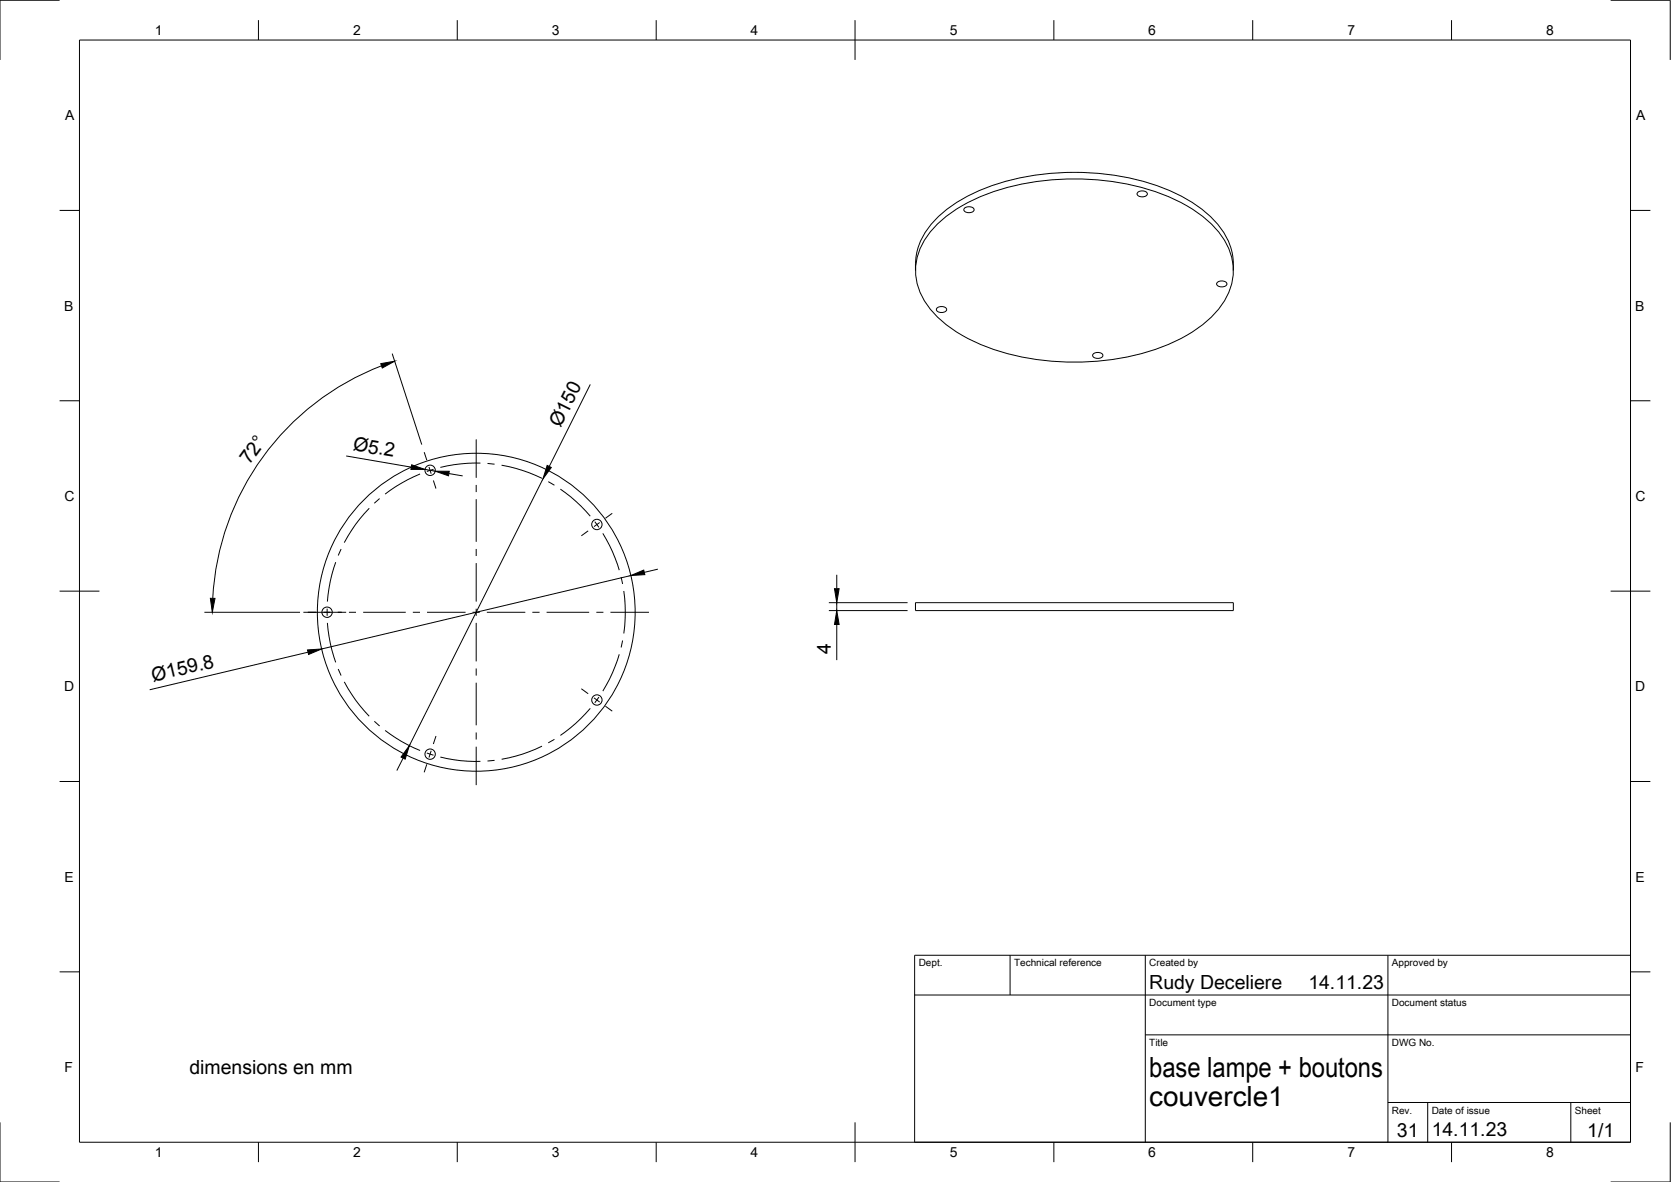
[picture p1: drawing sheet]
<svg xmlns="http://www.w3.org/2000/svg" width="420mm" height="297mm" viewBox="0 0 420 297" stroke-linecap="round" stroke-linejoin="round" font-family="sans-serif">
<!-- layer: Visible -->
<g fill="none" stroke="#000" stroke-width=".25">
<path d="M234.9 57.1a40.5 40.5 0 0 1 20.2-10.4 65.3 65.3 0 0 1 39.2 2.9 29.6 29.6 0 0 1 13.4 10.5 14.3 14.3 0 0 1-1.1 17.3 34.3 34.3 0 0 1-16.7 10.6 65.3 65.3 0 0 1-43.9-1.7 29.6 29.6 0 0 1-13.4-10.4 14.3 14.3 0 0 1 1.1-17.3zM242.4 52.4a1.6 1.6 0 0 1 2.5 .3 1.5 1.5 0 0 1-2.6 0zM286 48.4a1.6 1.6 0 0 1 2.5 .3 1.5 1.5 0 0 1-2.6 0zM230.2 68a16.5 16.5 0 0 1 5.9-13.7 44.1 44.1 0 0 1 23-10.1 63.9 63.9 0 0 1 36.3 4.3 27.6 27.6 0 0 1 13.2 11.5 15.1 15.1 0 0 1 1.5 8M235.5 77.5a1.6 1.6 0 0 1 2.5 .3 1.5 1.5 0 0 1-2.6 0zM306 71.1a1.6 1.6 0 0 1 2.5 .2 1.5 1.5 0 0 1-2.6 0zM274.8 89a1.6 1.6 0 0 1 2.5 .3 1.5 1.5 0 0 1-2.6 0zM230.2 151.5h79.9v1.9h-79.9z"/>
<circle cx="108.2" cy="118.2" r="1.3"/>
<circle cx="150.1" cy="131.8" r="1.3"/>
<circle cx="82.2" cy="153.9" r="1.3"/>
<circle cx="119.7" cy="153.9" r="40"/>
<circle cx="150.1" cy="175.9" r="1.3"/>
<circle cx="108.2" cy="189.5" r="1.3"/>
</g>
<!-- layer: Border -->
<g fill="none" stroke="#000" stroke-width=".25">
<path d="M15 .1h-15v15M20 10.1h390v276.9h-390zM65 5.1v5M115 5.1v5M165 5.1v5M215 5.1v10M265 5.1v5M315 5.1v5M365 5.1v5M405 .1h15v15M15 52.9h5M410 52.9h5"/>
<path d="M15 100.7h5M410 100.7h5M15 148.6h10M405 148.6h10M15 196.4h5M410 196.4h5M15 244.2h5M410 244.2h5M0 282.1v14.9h15M65 287v5M115 287v5M165 287v5"/>
<path d="M215 282.1v9.9M265 287v5M315 287v5M365 287v5M420 282.1v14.9h-15"/>
</g>
<!-- layer: TitleBlock -->
<path d="M230 240.1h180v46.9h-180zM230 250h180M254 240.1v9.9M288 240.1v46.9M349 240.1v46.9M288 260.1h122M349 277.1h61M359 277.1v9.9M395 277.1v9.9" fill="none" stroke="#000" stroke-width=".25"/>
<!-- layer: Dimensions -->
<g fill="none" stroke="#000" stroke-width=".25">
<path d="M95.9 91.9a66.3 66.3 0 0 0-42.4 58.5M98.6 88.9l7.4 22.8M148.4 96.6l-10.3 20.6M87 114.6l16.4 2.8M106.9 118l2.5 .4M112.9 119l3.4 .6M136.5 120.3l-33.6 67.1M51.4 153.9h24M158.6 144.6l-77.7 18.5M165.4 143l-3.4 .8M208.4 151.5h19.8M208.4 153.4h19.8"/>
<path d="M210.4 144.4v3.5M210.4 151.5v1.9M210.4 156.9v9M77.4 163.9l-39.8 9.4M101.4 190.5l-1.6 3.1"/>
</g>
<path d="M95.7 91.4l3.5-.6-3.1 1.7zM103.5 116.8l3.4 1.2h-3.6zM109.4 118.4h3.6l-.2 1.2zM137.6 117l1 .5-2.1 2.8zM52.9 150.4h1.2l-.7 3.5zM158.6 144.6l3.3-1.3 .2 1.1zM209.8 147.9h1.2l-.6 3.6zM210.4 153.4l.6 3.5h-1.2zM77.3 163.3l3.6-.2-3.3 1.4zM102.9 187.4l-1 3.4-1.1-.5z" fill="#000" stroke="#000" stroke-width=".25"/>
<!-- layer: Center Lines -->
<g fill="none" stroke="#000" stroke-width=".25">
<path d="M105.6 119.1l-4.7 2.3-4.1 2.8M106.7 113.6l.6 2M107.9 117.4l.5 1.6M109 117.9l-1.7 .6M119.7 110.4v9.7M120.8 116.4l-4.9 .2-5.2 .9M122.6 116.5l1.8 .2M126.1 116.9a37.6 37.6 0 0 1 10.2 3.3M85.8 138l-.8 1.6M92.8 127.7a36.3 36.3 0 0 0-6.2 8.7M95.4 125.3l-1.3 1.2M109 120.7l.6 2.1"/>
<path d="M119.7 121.9v1.8M119.7 125.4v10.8M119.7 138v1.7M137.9 121l1.5 .9M140.9 122.9l3.9 3.1 3.6 3.7M147.9 133.4l-1.7 1.2M149.6 131.1l1 1.4M150.8 131.3l-1.4 1M151.6 134l2.4 4.6 1.7 4.7M153.9 129l-1.7 1.2M76.3 153.9h10.7M82.3 153v1.7"/>
<path d="M82.3 156.5l.8 5.2 1.3 4.8M84.4 141.3l-1.3 4.7-.8 5.2M87.7 153.9h1.8M91.3 153.9h10.7M103.8 153.9h1.8M107.4 153.9h9.7M118.8 153.9h1.8M119.7 141.5v9.7M119.7 153v1.8M119.7 156.5v9.7M122.4 153.9h9.7M133.9 153.9h1.8"/>
<path d="M137.4 153.9h10.7M149.9 153.9h1.8M153.5 153.9h9.7M156.2 145l.3 1.8M156.8 148.5a37.7 37.7 0 0 1 0 10.7M85 168.1l.8 1.7M86.6 171.4a36.3 36.3 0 0 0 6.2 8.6M119.7 168v1.8M119.7 171.6v10.7M146.2 173.1l1.7 1.2M148.4 178l-3.6 3.8-3.9 3M149.4 175.4l1.4 1"/>
<path d="M150.6 175.2l-1 1.4M152.2 177.5l1.7 1.2M155.7 164.4l-1.7 4.7-2.4 4.6M156.5 161l-.3 1.7M94.1 181.3l1.4 1.1M96.8 183.6l4.1 2.7 4.7 2.3M107.3 192.1l-.6 2M107.3 189.2l1.7 .6M108.4 188.7l-.5 1.7M109.6 185l-.6 2M110.7 190.3l5.2 .9 4.9 .1M119.7 184.1v1.8"/>
<path d="M119.7 187.6v9.7M124.4 191.1l-1.8 .1M136.3 187.5a35.9 35.9 0 0 1-10.2 3.3M139.4 185.8l-1.5 .9"/>
</g>
<g font-size="7">
<text x="289" y="270.6">base lampe + boutons</text>
<text x="289" y="278.1">couvercle1</text>
</g>
<g font-size="4.9">
<text x="141" y="107.6" transform="rotate(-63 141 107.6)">Ø150</text>
<text x="88.6" y="113.1" transform="rotate(10 88.6 113.1)">Ø5.2</text>
<text x="62.7" y="116.9" transform="rotate(-54 62.7 116.9)">72°</text>
<text x="208.9" y="164.4" transform="rotate(-90 208.9 164.4)">4</text>
<text x="38.5" y="171.4" transform="rotate(-13 38.5 171.4)">Ø159.8</text>
<text x="289" y="248.5">Rudy Deceliere</text>
<text x="329" y="248.5">14.11.23</text>
<text x="47.6" y="269.8">dimensions en mm</text>
<text x="351.3" y="285.7">31</text>
<text x="360" y="285.5">14.11.23</text>
<text x="399.1" y="285.7">1/1</text>
</g>
<g font-size="3.5">
<text x="39" y="8.8">1</text>
<text x="88.8" y="8.8">2</text>
<text x="138.8" y="8.8">3</text>
<text x="188.7" y="8.8">4</text>
<text x="238.8" y="8.8">5</text>
<text x="288.7" y="8.8">6</text>
<text x="338.8" y="8.8">7</text>
<text x="388.8" y="8.8">8</text>
<text x="16.4" y="30.2">A</text>
<text x="411.4" y="30.2">A</text>
<text x="16.2" y="78">B</text>
<text x="411.2" y="78">B</text>
<text x="16.2" y="125.9">C</text>
<text x="411.2" y="125.9">C</text>
<text x="16.2" y="173.7">D</text>
<text x="411.2" y="173.7">D</text>
<text x="16.2" y="221.6">E</text>
<text x="411.2" y="221.6">E</text>
<text x="16.2" y="269.4">F</text>
<text x="411.2" y="269.4">F</text>
<text x="39" y="290.8">1</text>
<text x="88.8" y="290.8">2</text>
<text x="138.8" y="290.8">3</text>
<text x="188.7" y="290.8">4</text>
<text x="238.8" y="290.8">5</text>
<text x="288.7" y="290.8">6</text>
<text x="338.8" y="290.8">7</text>
<text x="388.8" y="290.8">8</text>
</g>
<g font-size="2.5">
<text x="231" y="242.9">Dept.</text>
<text x="255" y="242.9">Technical reference</text>
<text x="289" y="242.9">Created by</text>
<text x="350" y="242.9">Approved by</text>
<text x="289" y="252.8">Document type</text>
<text x="350" y="252.8">Document status</text>
<text x="289" y="262.9">Title</text>
<text x="350" y="262.9">DWG No.</text>
<text x="350" y="279.9">Rev.</text>
<text x="360" y="279.9">Date of issue</text>
<text x="396" y="279.9">Sheet</text>
</g>
</svg>
